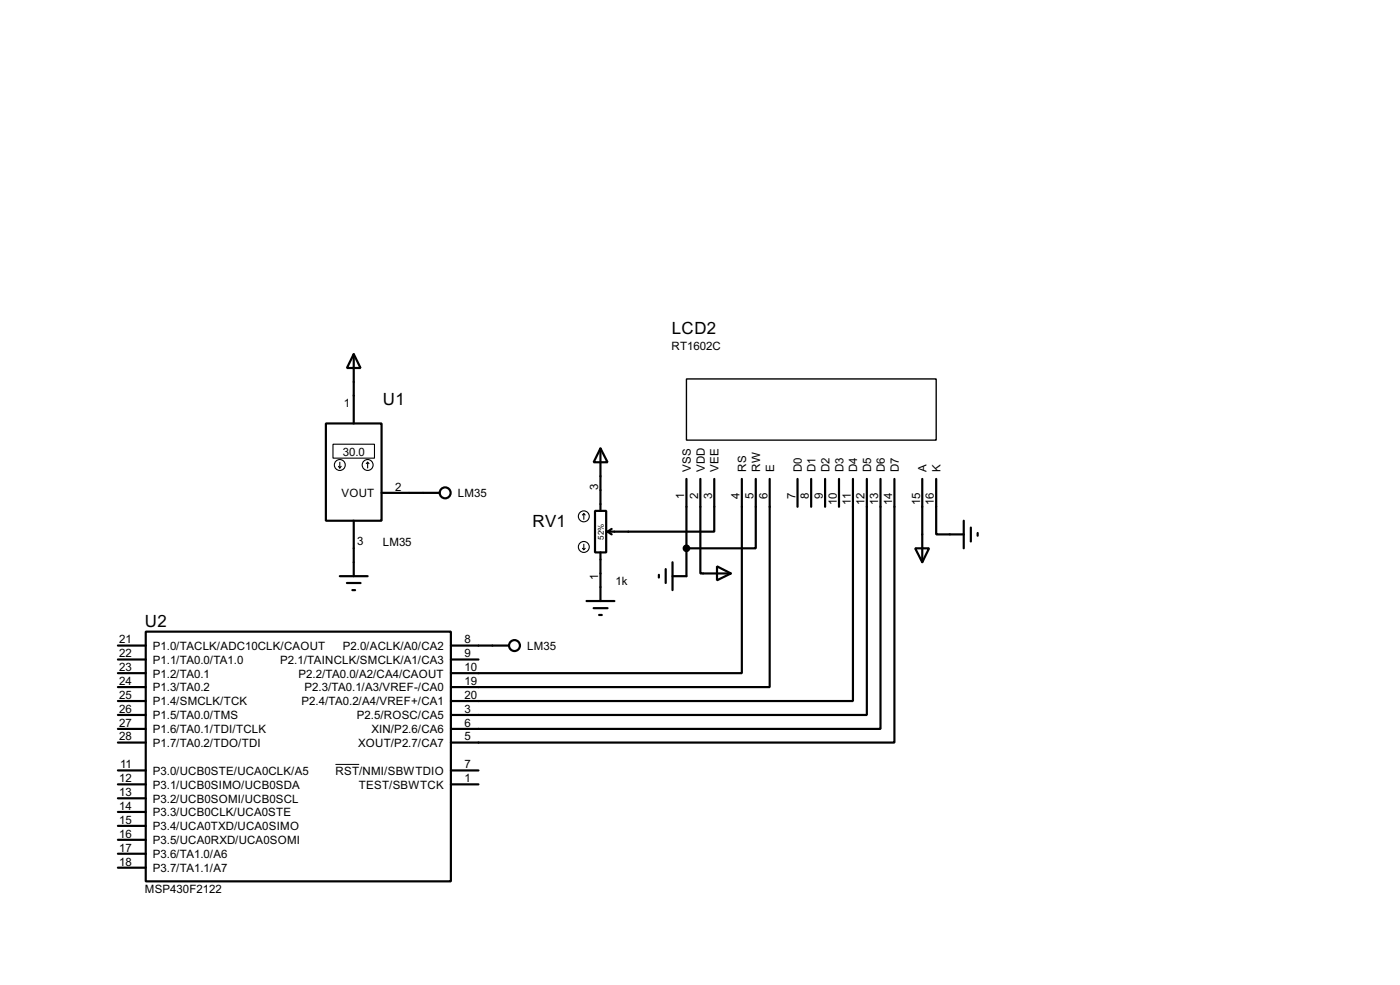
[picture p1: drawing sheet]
<svg xmlns="http://www.w3.org/2000/svg" width="256mm" height="180mm" viewBox="0 0 256 180" stroke-linecap="round" stroke-linejoin="round" font-family="sans-serif">
<g fill="none" stroke="#000" stroke-width=".4">
<path d="M59.7 77.5h10.2v17.8h-10.2zM64.8 64.8l1.3 2.6h-2.5zM64.8 64.8v12.7M64.8 95.3v10.2M69.9 90.2h10.7M109 93.5h2.1v7.6h-2.1zM110 82.1l1.3 2.5h-2.5zM110 82.1v11.4M111.3 97.3l.8 .5M112.1 96.8l-.8 .5M125.8 87.7v17.8h-2.6M128.3 87.7v17.3h5.6"/>
<path d="M130.9 87.7v9.6h-19.6M135.9 87.7v35.5h-53.3M138.5 87.7v12.7h-12.7M141 87.7v38.1h-58.4M146.1 87.7v5.1M148.6 87.7v5.1M151.2 87.7v5.1M153.7 87.7v5.1M156.3 87.7v40.6h-73.7M158.8 87.7v43.2h-76.2M161.3 87.7v45.7h-78.7M163.9 87.7v48.2h-81.3"/>
<path d="M169 87.7v15.2M171.5 87.7v10.1h5.1M176.6 95.3v5.1M177.9 96.6v2.5M179.1 97.6v.5M21.6 118.2h5.1M26.7 115.6h55.9v45.7h-55.9zM62.3 105.5h5.1M63.6 106.7h2.5M64.6 108h.5M82.6 118.2h10.7M107.5 110h5.1"/>
<path d="M108.8 111.3h2.5M109.8 112.6h.5M110 101.1v8.9M120.7 105.2v.5M122 104.2v2.5M123.2 102.9v5.1M131.4 103.7l2.5 1.3-2.5 1.2zM167.7 100.4h2.5l-1.2 2.5zM21.6 130.9h5.1M21.6 128.3h5.1M21.6 125.8h5.1M21.6 123.2h5.1"/>
<path d="M21.6 120.7h5.1M21.6 135.9h5.1M21.6 133.4h5.1M82.6 120.7h5.1M21.6 141h5.1M21.6 143.6h5.1M21.6 146.1h5.1M21.6 148.6h5.1M21.6 151.2h5.1M21.6 153.7h5.1M21.6 156.3h5.1M21.6 158.8h5.1"/>
<path d="M82.6 141h5.1M82.6 143.6h5.1"/>
<circle cx="81.5" cy="90.2" r="1"/>
<circle cx="94.2" cy="118.2" r="1"/>
</g>
<g fill="none" stroke="#000" stroke-width=".2">
<path d="M61 81.3h7.6v2.6h-7.6zM62 85.4l.3 .3M62.3 84.6v1.1M62.5 85.4l-.2 .3M67.4 84.6l-.3 .3M67.4 84.6l.2 .3M67.4 84.6v1.1M107 94l-.3 .3M107 94l.2 .3M107 94v1.1M107 99.6v1M106.7 100.4l.3 .2"/>
<path d="M107.2 100.4l-.2 .2"/>
<circle cx="62.2" cy="85.1" r="1"/>
<circle cx="67.3" cy="85.1" r="1"/>
<circle cx="106.9" cy="94.5" r="1"/>
<circle cx="106.9" cy="100.1" r="1"/>
</g>
<path d="M125.8 69.4h45.7v11.2h-45.7z" fill="none" stroke="#000" stroke-width=".25"/>
<circle cx="125.7" cy="100.4" r=".5" fill="#000" stroke="#000" stroke-width=".4"/>
<path d="M61.5 139.9h4.3" fill="none" stroke="#000" stroke-width=".18"/>
<g font-size="3.5">
<text x="123.1" y="61.2">LCD2</text>
<text x="70.2" y="74.1">U1</text>
<text x="97.6" y="96.5">RV1</text>
<text x="26.6" y="114.8">U2</text>
</g>
<g font-size="2.4">
<text x="123" y="64.1">RT1602C</text>
<text x="63" y="74.6">1</text>
<text x="62.8" y="83.4">30.0</text>
<text x="72.4" y="89.8">2</text>
<text x="109.6" y="89.7" transform="rotate(-90 109.6 89.7)">3</text>
<text x="126.6" y="86.4" transform="rotate(-90 126.6 86.4)">VSS</text>
<text x="129.1" y="86.4" transform="rotate(-90 129.1 86.4)">VDD</text>
<text x="131.6" y="86.4" transform="rotate(-90 131.6 86.4)">VEE</text>
<text x="136.7" y="86.4" transform="rotate(-90 136.7 86.4)">RS</text>
<text x="139.3" y="86.4" transform="rotate(-90 139.3 86.4)">RW</text>
<text x="141.8" y="86.4" transform="rotate(-90 141.8 86.4)">E</text>
<text x="146.9" y="86.4" transform="rotate(-90 146.9 86.4)">D0</text>
<text x="149.4" y="86.4" transform="rotate(-90 149.4 86.4)">D1</text>
<text x="152" y="86.4" transform="rotate(-90 152 86.4)">D2</text>
<text x="154.5" y="86.4" transform="rotate(-90 154.5 86.4)">D3</text>
<text x="157.1" y="86.4" transform="rotate(-90 157.1 86.4)">D4</text>
<text x="159.6" y="86.4" transform="rotate(-90 159.6 86.4)">D5</text>
<text x="162.1" y="86.4" transform="rotate(-90 162.1 86.4)">D6</text>
<text x="164.7" y="86.4" transform="rotate(-90 164.7 86.4)">D7</text>
<text x="169.8" y="86.4" transform="rotate(-90 169.8 86.4)">A</text>
<text x="172.3" y="86.4" transform="rotate(-90 172.3 86.4)">K</text>
<text x="62.6" y="91">VOUT</text>
<text x="83.9" y="91">LM35</text>
<text x="125.4" y="91.4" transform="rotate(-90 125.4 91.4)">1</text>
<text x="127.9" y="91.4" transform="rotate(-90 127.9 91.4)">2</text>
<text x="130.5" y="91.4" transform="rotate(-90 130.5 91.4)">3</text>
<text x="135.5" y="91.4" transform="rotate(-90 135.5 91.4)">4</text>
<text x="138.1" y="91.4" transform="rotate(-90 138.1 91.4)">5</text>
<text x="140.6" y="91.4" transform="rotate(-90 140.6 91.4)">6</text>
<text x="145.7" y="91.3" transform="rotate(-90 145.7 91.3)">7</text>
<text x="148.2" y="91.4" transform="rotate(-90 148.2 91.4)">8</text>
<text x="150.8" y="91.4" transform="rotate(-90 150.8 91.4)">9</text>
<text x="153.3" y="92.5" transform="rotate(-90 153.3 92.5)">10</text>
<text x="155.9" y="92.4" transform="rotate(-90 155.9 92.4)">11</text>
<text x="158.4" y="92.5" transform="rotate(-90 158.4 92.5)">12</text>
<text x="160.9" y="92.5" transform="rotate(-90 160.9 92.5)">13</text>
<text x="163.5" y="92.5" transform="rotate(-90 163.5 92.5)">14</text>
<text x="168.6" y="92.5" transform="rotate(-90 168.6 92.5)">15</text>
<text x="171.1" y="92.5" transform="rotate(-90 171.1 92.5)">16</text>
<text x="65.5" y="99.8">3</text>
<text x="70.1" y="100">LM35</text>
<text x="109.6" y="106.1" transform="rotate(-90 109.6 106.1)">1</text>
<text x="112.8" y="107.2">1k</text>
<text x="21.9" y="117.8">21</text>
<text x="28" y="119">P1.0/TACLK/ADC10CLK/CAOUT</text>
<text x="62.8" y="119">P2.0/ACLK/A0/CA2</text>
<text x="85.1" y="117.8">8</text>
<text x="96.6" y="119">LM35</text>
<text x="21.9" y="122.8">23</text>
<text x="21.9" y="120.3">22</text>
<text x="21.9" y="125.4">24</text>
<text x="28" y="124">P1.2/TA0.1</text>
<text x="28" y="121.5">P1.1/TA0.0/TA1.0</text>
<text x="51.3" y="121.5">P2.1/TAINCLK/SMCLK/A1/CA3</text>
<text x="54.7" y="124">P2.2/TA0.0/A2/CA4/CAOUT</text>
<text x="85.1" y="125.4">19</text>
<text x="85.1" y="122.8">10</text>
<text x="85.1" y="120.3">9</text>
<text x="21.9" y="127.9">25</text>
<text x="21.9" y="130.5">26</text>
<text x="28" y="126.6">P1.3/TA0.2</text>
<text x="28" y="129.1">P1.4/SMCLK/TCK</text>
<text x="28" y="131.7">P1.5/TA0.0/TMS</text>
<text x="55.2" y="129.1">P2.4/TA0.2/A4/VREF+/CA1</text>
<text x="55.8" y="126.6">P2.3/TA0.1/A3/VREF-/CA0</text>
<text x="65.4" y="131.7">P2.5/ROSC/CA5</text>
<text x="85.1" y="130.5">3</text>
<text x="85.1" y="127.9">20</text>
<text x="21.9" y="135.5">28</text>
<text x="21.9" y="133">27</text>
<text x="28" y="136.7">P1.7/TA0.2/TDO/TDI</text>
<text x="28" y="134.2">P1.6/TA0.1/TDI/TCLK</text>
<text x="65.6" y="136.7">XOUT/P2.7/CA7</text>
<text x="68" y="134.2">XIN/P2.6/CA6</text>
<text x="85.1" y="133">6</text>
<text x="85.1" y="135.5">5</text>
<text x="21.9" y="143.2">12</text>
<text x="22" y="140.6">11</text>
<text x="28" y="141.8">P3.0/UCB0STE/UCA0CLK/A5</text>
<text x="61.5" y="141.8">RST/NMI/SBWTDIO</text>
<text x="85.1" y="140.6">7</text>
<text x="85.1" y="143.2">1</text>
<text x="21.9" y="145.7">13</text>
<text x="21.9" y="148.2">14</text>
<text x="28" y="144.4">P3.1/UCB0SIMO/UCB0SDA</text>
<text x="28" y="146.9">P3.2/UCB0SOMI/UCB0SCL</text>
<text x="28" y="149.4">P3.3/UCB0CLK/UCA0STE</text>
<text x="65.7" y="144.4">TEST/SBWTCK</text>
<text x="21.9" y="150.8">15</text>
<text x="21.9" y="153.3">16</text>
<text x="21.9" y="155.9">17</text>
<text x="28" y="152">P3.4/UCA0TXD/UCA0SIMO</text>
<text x="28" y="154.5">P3.5/UCA0RXD/UCA0SOMI</text>
<text x="21.9" y="158.4">18</text>
<text x="28" y="157.1">P3.6/TA1.0/A6</text>
<text x="28" y="159.6">P3.7/TA1.1/A7</text>
<text x="26.5" y="163.5">MSP430F2122</text>
</g>
<text font-size="1.7" x="110.6" y="98.8" transform="rotate(-90 110.6 98.8)">52%</text>
</svg>
